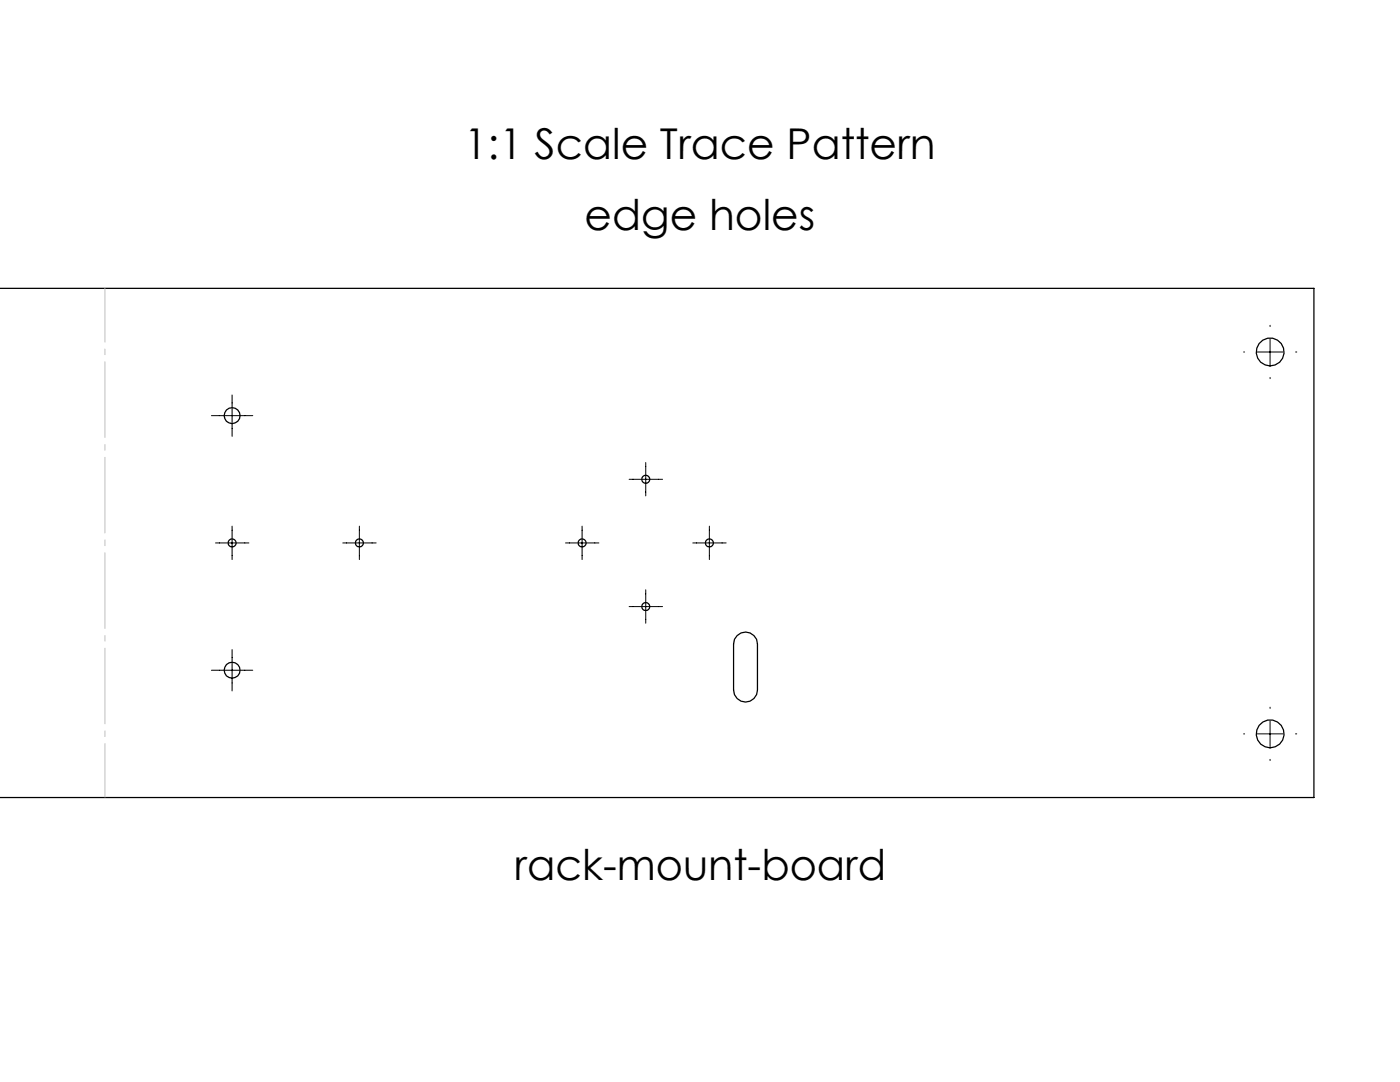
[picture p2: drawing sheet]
<svg xmlns="http://www.w3.org/2000/svg" width="279mm" height="216mm" viewBox="0 0 279 216" stroke-linecap="round" stroke-linejoin="round" font-family="sans-serif">
<g fill="none" stroke="#000" stroke-width=".25">
<path d="M-.1 57.5h262.3v101.6h-262.3M147.1 126.8a2.37 2.37 0 0 1 2.6-.5 2.37 2.37 0 0 1 1.5 2.2v9.2a2.38 2.38 0 0 1-2.4 2.4 2.38 2.38 0 0 1-2.4-2.4v-9.2l.2-.9z"/>
<circle cx="253.5" cy="70.2" r="2.78"/>
<circle cx="46.3" cy="82.9" r="1.59"/>
<circle cx="128.9" cy="95.6" r=".79"/>
<circle cx="46.3" cy="108.3" r=".79"/>
<circle cx="71.7" cy="108.3" r=".79"/>
<circle cx="116.2" cy="108.3" r=".79"/>
<circle cx="141.6" cy="108.3" r=".79"/>
<circle cx="46.3" cy="133.7" r="1.59"/>
<circle cx="128.9" cy="121" r=".79"/>
<circle cx="253.5" cy="146.4" r="2.78"/>
</g>
<path d="M20.9 57.5v101.6" fill="none" stroke="#c0c0c0" stroke-width=".2" stroke-dasharray="15.2 1.3 1.3 1.3" stroke-dashoffset="4.4" stroke-linecap="butt"/>
<g fill="none" stroke="#000" stroke-width=".2">
<path d="M46.3 78.8v8.3M248.2 70.2h.2M250.9 70.2h5.1M253.5 64.9v.3M253.5 67.7v5.1M253.5 75.3v.3M258.6 70.2h.2M42.2 82.9h8.2M125.6 95.6h6.6M128.9 92.3v6.7M43 108.3h6.7M46.3 105v6.7"/>
<path d="M68.4 108.3h6.7M71.7 105v6.7M112.9 108.3h6.6M116.2 105v6.7M128.9 117.7v6.7M138.3 108.3h6.6M141.6 105v6.7M42.2 133.7h8.2M46.3 129.6v8.3M125.6 121h6.6M248.2 146.4h.2M250.9 146.4h5.1"/>
<path d="M253.5 141.1v.3M253.5 143.9v5.1M253.5 151.5v.3M258.6 146.4h.2"/>
</g>
<g font-size="8.5">
<text x="92.6" y="31.8">1:1 Scale Trace Pattern</text>
<text x="116.7" y="45.9">edge holes</text>
<text x="102.7" y="175.5">rack-mount-board</text>
</g>
</svg>
